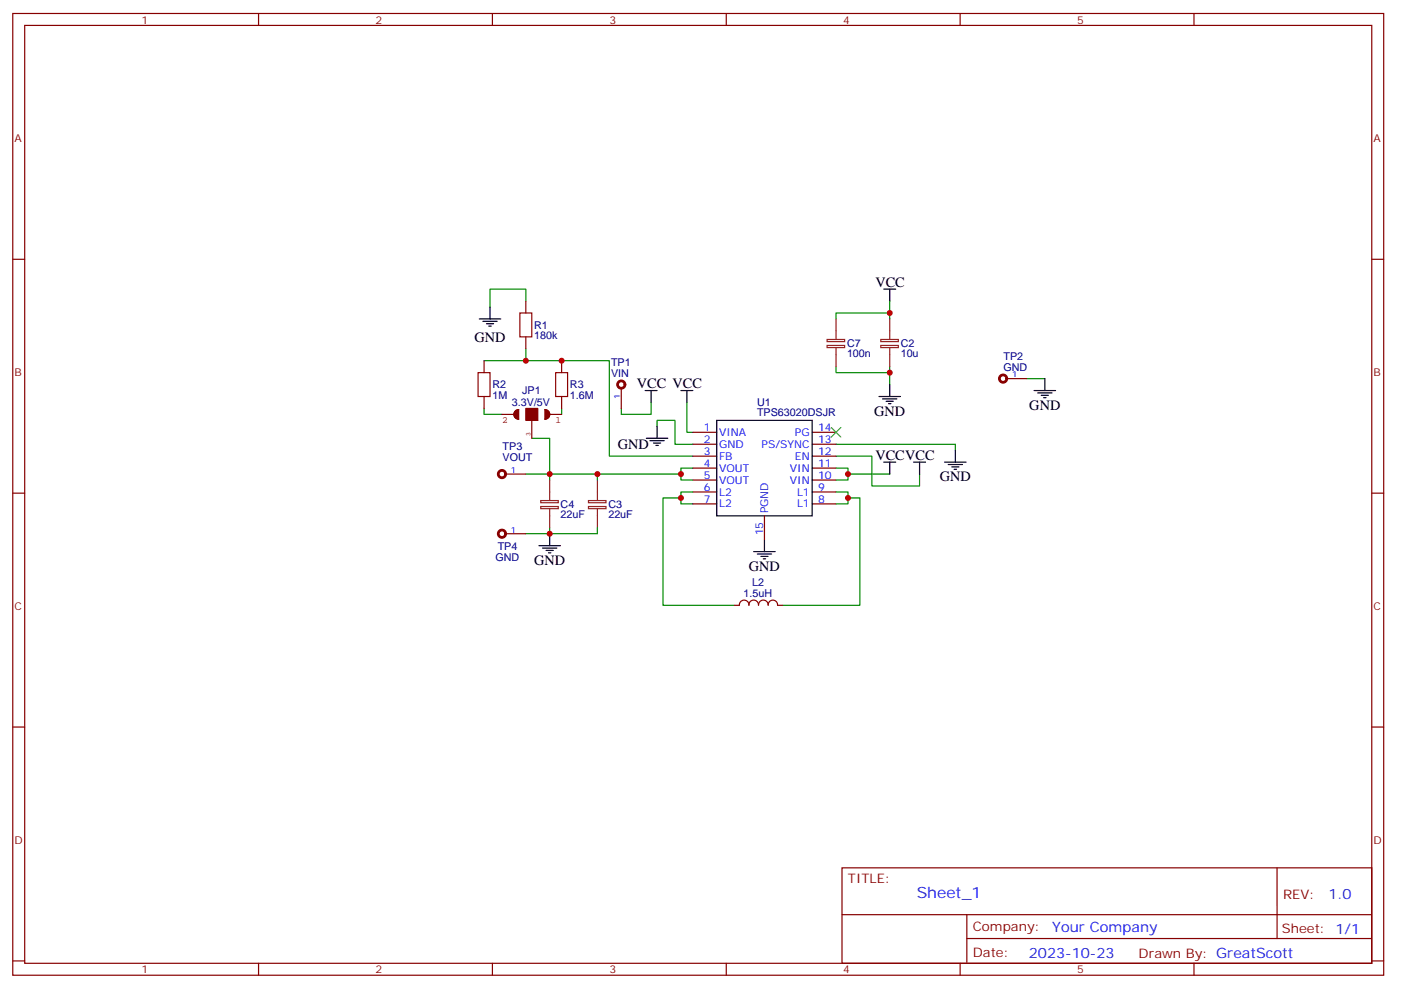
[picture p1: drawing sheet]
<svg xmlns="http://www.w3.org/2000/svg" width="414mm" height="292mm" viewBox="0 0 414 292" stroke-linecap="round" stroke-linejoin="round" font-family="sans-serif">
<g fill="none" stroke="#870000" stroke-width=".35">
<path d="M3.8 4h405.3v284.3h-405.3zM7.3 7.5h398.3v277.3h-398.3zM76.4 4v3.5M145.6 4v3.5M214.7 4v3.5M283.9 4v3.5M353 4v3.5M3.8 76.7h3.5M405.6 76.7h3.5M3.8 145.8h3.5M149.8 157.8h5.7M405.6 145.8h3.5"/>
<path d="M3.8 214.9h3.5M405.6 214.9h3.5M249 256.6h156.6v28.2h-156.6zM377.6 256.6v20.9M249 270.4h156.5M285.9 277.5h119.6M285.9 270.4v14.1M3.8 284.1h3.5M76.4 284.8v3.5M145.6 284.8v3.5M214.7 284.8v3.5M283.9 284.8v3.5"/>
<path d="M353 284.8v3.5M405.6 284.1h3.5"/>
</g>
<g fill="none" stroke="#000" stroke-width=".35">
<path d="M141.7 94.3h6.4M142.8 95h4.2M143.8 95.7h2.1M144.5 96.4h.7M144.9 90.8v3.5M261.3 85.5h3.5M263.1 85.5v3.5M190.7 115.5h3.6M192.5 115.5v3.5M201.3 115.5h3.6M203.1 115.5v3.5M259.9 117.2h6.3"/>
<path d="M260.9 117.9h4.3M262 118.6h2.1M262.7 119.3h.7M263.1 113.7v3.5M305.8 115.5h6.3M306.8 116.2h4.2M307.9 116.9h2.1M308.6 117.6h.7M308.9 111.9v3.6M191.1 129.6h6.3M192.2 130.3h4.2M193.2 131h2.1"/>
<path d="M193.9 131.7h.7M194.3 126v3.6M261.3 136.6h3.5M263.1 136.6v3.6M270.1 136.6h3.5M271.9 136.6v3.6M279.3 136.6h6.3M280.4 137.3h4.2M281.4 138h2.1M282.1 138.7h.7M282.5 133.1v3.5M162.5 157.8v3.5"/>
<path d="M226 159.6v3.5M159.3 161.3h6.4M160.4 162h4.2M161.5 162.7h2.1M162.2 163.4h.7M222.8 163.1h6.4M223.9 163.8h4.2M225 164.5h2.1M225.7 165.2h.7"/>
</g>
<g fill="none" stroke="#008700" stroke-width=".35">
<path d="M155.5 89v-3.5h-10.6v5.3M263.1 89v3.5h-15.9v1.8M263.1 92.5v1.8M143.1 106.6h37.1v28.3h24.7M155.5 103.1v3.5M192.5 119v3.5h-8.8v-1.7M203.1 119v8.8h1.8M247.2 108.4v1.8h15.9v3.5M263.1 108.4v1.8M303.6 111.9h5.3M143.1 120.8v1.7h5.3M157.2 129.6h5.3v10.6h-7"/>
<path d="M166.1 120.8v1.7M194.3 126v-1.7h5.3v7h5.3M204.9 138.4h-3.6v3.5h3.6M247.2 131.3h35.3v1.8M247.2 134.9h10.6v8.8h14.1v-3.5M247.2 138.4h3.5v3.5h-3.5M162.5 156v1.8h-7M201.3 140.2h-38.8v1.7M201.3 147.2h-5.3v31.8h21.2M204.9 145.5h-3.6v3.5h3.6M247.2 145.5h3.5v3.5h-3.5M250.7 147.2h3.5v31.8h-22.9"/>
<path d="M250.7 140.2h12.4"/>
</g>
<circle cx="148.4" cy="157.8" r="1.32" fill="#870000" stroke="#870000" stroke-width=".35"/>
<circle cx="148.4" cy="157.8" r=".86" fill="#fff" stroke="#870000" stroke-width=".35"/>
<path d="M149.8 140.2h5.7" fill="none" stroke="#870000" stroke-width=".35"/>
<circle cx="148.4" cy="140.2" r="1.32" fill="#870000" stroke="#870000" stroke-width=".35"/>
<circle cx="148.4" cy="140.2" r=".86" fill="#fff" stroke="#870000" stroke-width=".35"/>
<path d="M298 111.9h5.6" fill="none" stroke="#870000" stroke-width=".35"/>
<circle cx="296.6" cy="111.9" r="1.32" fill="#870000" stroke="#870000" stroke-width=".35"/>
<circle cx="296.6" cy="111.9" r=".86" fill="#fff" stroke="#870000" stroke-width=".35"/>
<path d="M183.7 115.1v5.7" fill="none" stroke="#870000" stroke-width=".35"/>
<circle cx="183.7" cy="113.7" r="1.32" fill="#870000" stroke="#870000" stroke-width=".35"/>
<circle cx="183.7" cy="113.7" r=".86" fill="#fff" stroke="#870000" stroke-width=".35"/>
<g fill="#850000" stroke="#850000" stroke-width=".35">
<path d="M161.1 121.1a1.41 1.41 0 0 1 1.4 1.4 1.41 1.41 0 0 1-1.4 1.4z"/>
<path d="M152.5 121.4l.9-.3v2.8a1.41 1.41 0 0 1-1.4-.9 1.41 1.41 0 0 1 .5-1.6z"/>
<path d="M155.5 120.8h3.5v3.5h-3.5z"/>
</g>
<path d="M148.4 122.5h3.5M152.5 121.4l.9-.3v2.8a1.41 1.41 0 0 1-1.4-.9 1.41 1.41 0 0 1 .5-1.6zM161.1 121.1a1.41 1.41 0 0 1 1.4 1.4 1.41 1.41 0 0 1-1.4 1.4zM162.5 122.5h3.6" fill="none" stroke="#850000" stroke-width=".35"/>
<g fill="none" stroke="#870000" stroke-width=".35">
<path d="M155.5 89v3.5M155.5 99.6v3.5M143.1 106.6v3.6M143.1 117.2v3.6M166.1 106.6v3.6M166.1 117.2v3.6M157.2 122.5v7.1M204.9 127.8h7M204.9 131.3h7M204.9 134.9h7M204.9 138.4h7M240.1 127.8h7.1"/>
<path d="M240.1 131.3h7.1M240.1 134.9h7.1M240.1 138.4h7.1M204.9 141.9h7M204.9 145.5h7M204.9 149h7M226 152.5v7.1M240.1 141.9h7.1M240.1 145.5h7.1M240.1 149h7.1M227.1 178.9a1.41 1.41 0 0 0-1.4-1.5 1.41 1.41 0 0 0-1.4 1.5 1.43 1.43 0 0 0-1.4-1.5 1.43 1.43 0 0 0-1.5 1.5 1.41 1.41 0 0 0-1.4-1.5 1.41 1.41 0 0 0-1.4 1.5l-1.4 .1M227.1 178.9a1.38 1.38 0 0 1 1.4-1.5 1.38 1.38 0 0 1 1.4 1.5l1.4 .1"/>
</g>
<path d="M153.7 92.5h3.5v7.1h-3.5zM141.4 110.2h3.5v7h-3.5zM164.3 110.2h3.5v7h-3.5z" fill="none" stroke="#a10000" stroke-width=".35"/>
<g fill="none" stroke="#8c2424" stroke-width=".35">
<path d="M247.2 94.3v6M263.1 94.3v6M244.5 100.4h5.2v.6h-5.2zM244.5 102.1h5.2v.7h-5.2zM247.2 102.8v5.6M260.4 100.4h5.2v.6h-5.2zM260.4 102.1h5.2v.7h-5.2zM263.1 102.8v5.6M159.9 148h5.2v.6h-5.2zM159.9 149.8h5.2v.6h-5.2zM162.5 141.9v6M162.5 150.4v5.6"/>
<path d="M174 148h5.2v.6h-5.2zM174 149.8h5.2v.6h-5.2zM176.6 141.9v6M176.6 150.4v5.6"/>
</g>
<path d="M211.9 124.3h28.2v28.2h-28.2z" fill="none" stroke="#000" stroke-width=".35"/>
<path d="M176.6 156v1.8h-14.1M176.6 140.2v1.7" fill="none" stroke="#008700" stroke-width=".35"/>
<path d="M245.8 126.4l2.8 2.8M248.6 126.4l-2.8 2.8" fill="none" stroke="#3c3" stroke-width=".35"/>
<g fill="#c00">
<circle cx="166.1" cy="106.6" r=".88"/>
<circle cx="155.5" cy="106.6" r=".88"/>
<circle cx="201.3" cy="140.2" r=".88"/>
<circle cx="250.7" cy="140.2" r=".88"/>
<circle cx="250.7" cy="147.2" r=".88"/>
<circle cx="201.3" cy="147.2" r=".88"/>
<circle cx="263.1" cy="110.2" r=".88"/>
<circle cx="263.1" cy="92.5" r=".88"/>
<circle cx="162.5" cy="157.8" r=".88"/>
<circle cx="162.5" cy="140.2" r=".88"/>
<circle cx="176.6" cy="140.2" r=".88"/>
</g>
<text font-size="4.6" fill="#00f" x="271" y="265.6">Sheet_1</text>
<g font-size="4.2">
<text x="258.8" y="84.8">VCC</text>
<text x="140.3" y="101">GND</text>
<text x="188.3" y="114.8">VCC VCC</text>
<text x="258.5" y="122.9">GND</text>
<text x="304.3" y="121.1">GND</text>
<text x="182.6" y="132.8">GND</text>
<text x="258.8" y="135.9">VCCVCC</text>
<text x="277.9" y="142.3">GND</text>
<text x="157.9" y="167">GND</text>
<text x="221.4" y="168.7">GND</text>
</g>
<g font-size="4.2" fill="#00f">
<text x="392.8" y="265.8">1.0</text>
<text x="311.1" y="275.4">Your Company</text>
<text x="304.2" y="283.2">2023-10-23</text>
</g>
<g font-size="3.9" fill="#800">
<text x="250.7" y="261.2">TITLE:</text>
<text x="379.3" y="265.8">REV:</text>
<text x="287.6" y="275.4">Company:</text>
<text x="379" y="276">Sheet: 1/1</text>
<text x="287.6" y="283">Date:</text>
<text x="336.7" y="283.1">Drawn By: GreatScott</text>
</g>
<g font-size="3.2" fill="#800">
<text x="41.9" y="7">1</text>
<text x="111" y="7">2</text>
<text x="180.2" y="7">3</text>
<text x="249.3" y="7">4</text>
<text x="318.5" y="7">5</text>
<text x="4.3" y="42.1">A</text>
<text x="406.1" y="42.1">A</text>
<text x="4.3" y="111.2">B</text>
<text x="406.1" y="111.2">B</text>
<text x="4.3" y="180.4">C</text>
<text x="406.1" y="180.4">C</text>
<text x="4.3" y="249.5">D</text>
<text x="406.1" y="249.5">D</text>
<text x="41.9" y="287.8">1</text>
<text x="111" y="287.8">2</text>
<text x="180.2" y="287.8">3</text>
<text x="249.3" y="287.8">4</text>
<text x="318.5" y="287.8">5</text>
</g>
<g font-size="3.2" fill="#000080">
<text x="157.9" y="100.4">180k</text>
<text x="157.9" y="97.2">R1</text>
<text x="250.4" y="105.7">100n</text>
<text x="250.4" y="102.5">C7</text>
<text x="266.3" y="105.6">10u</text>
<text x="266.3" y="102.5">C2</text>
<text x="296.7" y="106.4">TP2</text>
<text x="180.7" y="111.3">VIN</text>
<text x="180.7" y="108.1">TP1</text>
<text x="296.7" y="109.6">GND</text>
<text x="145.6" y="118.1">1M</text>
<text x="145.6" y="114.9">R2</text>
<text x="154.4" y="116.5">JP1</text>
<text x="168.5" y="118.1">1.6M</text>
<text x="168.5" y="114.9">R3</text>
<text x="223.8" y="120">U1</text>
<text x="151.4" y="120.1">3.3V/5V</text>
<text x="223.8" y="123">TPS63020DSJR</text>
<text x="148.6" y="136.2">VOUT</text>
<text x="148.6" y="133">TP3</text>
<text x="165.8" y="153.3">22uF</text>
<text x="165.8" y="150.1">C4</text>
<text x="179.9" y="153.3">22uF</text>
<text x="179.9" y="150.1">C3</text>
<text x="146.5" y="166">GND</text>
<text x="147.2" y="162.5">TP4</text>
<text x="222.4" y="173.2">L2</text>
<text x="219.9" y="176.6">1.5uH</text>
</g>
<g font-size="3.2" fill="#00f">
<text x="208.1" y="127.5">1</text>
<text x="208.1" y="131">2</text>
<text x="212.6" y="128.9">VINA</text>
<text x="235.1" y="128.9">PG</text>
<text x="241.9" y="131">13</text>
<text x="241.9" y="127.5">14</text>
<text x="208.1" y="134.5">3</text>
<text x="212.6" y="132.4">GND</text>
<text x="212.6" y="135.9">FB</text>
<text x="225.2" y="132.4">PS/SYNC</text>
<text x="235" y="135.9">EN</text>
<text x="241.9" y="134.5">12</text>
<text x="208.1" y="138">4</text>
<text x="208.1" y="141.6">5</text>
<text x="212.6" y="139.5">VOUT</text>
<text x="212.6" y="143">VOUT</text>
<text x="233.6" y="143">VIN</text>
<text x="233.6" y="139.5">VIN</text>
<text x="241.9" y="141.6">10</text>
<text x="241.9" y="138">11</text>
<text x="208.1" y="145.1">6</text>
<text x="208.1" y="148.6">7</text>
<text x="212.6" y="146.5">L2</text>
<text x="235.6" y="146.5">L1</text>
<text x="241.9" y="148.6">8</text>
<text x="241.9" y="145.1">9</text>
<text x="212.6" y="150">L2</text>
<text x="227.1" y="151.8" transform="rotate(-90 227.1 151.8)">PGND</text>
<text x="235.6" y="150">L1</text>
<text x="225.7" y="158.3" transform="rotate(-90 225.7 158.3)">15</text>
</g>
<g font-size="2.8" fill="#840000">
<text x="148.5" y="125.2">2</text>
<text x="164.3" y="125.2">1</text>
</g>
<g font-size="2.5" fill="#00f">
<text x="299.2" y="111.6">1</text>
<text x="183.3" y="117.9" transform="rotate(-90 183.3 117.9)">1</text>
<text x="151.1" y="139.8">1</text>
<text x="151.1" y="157.4">1</text>
</g>
<text font-size="1.8" fill="#840000" x="156.9" y="128.9" transform="rotate(-90 156.9 128.9)">3</text>
</svg>
